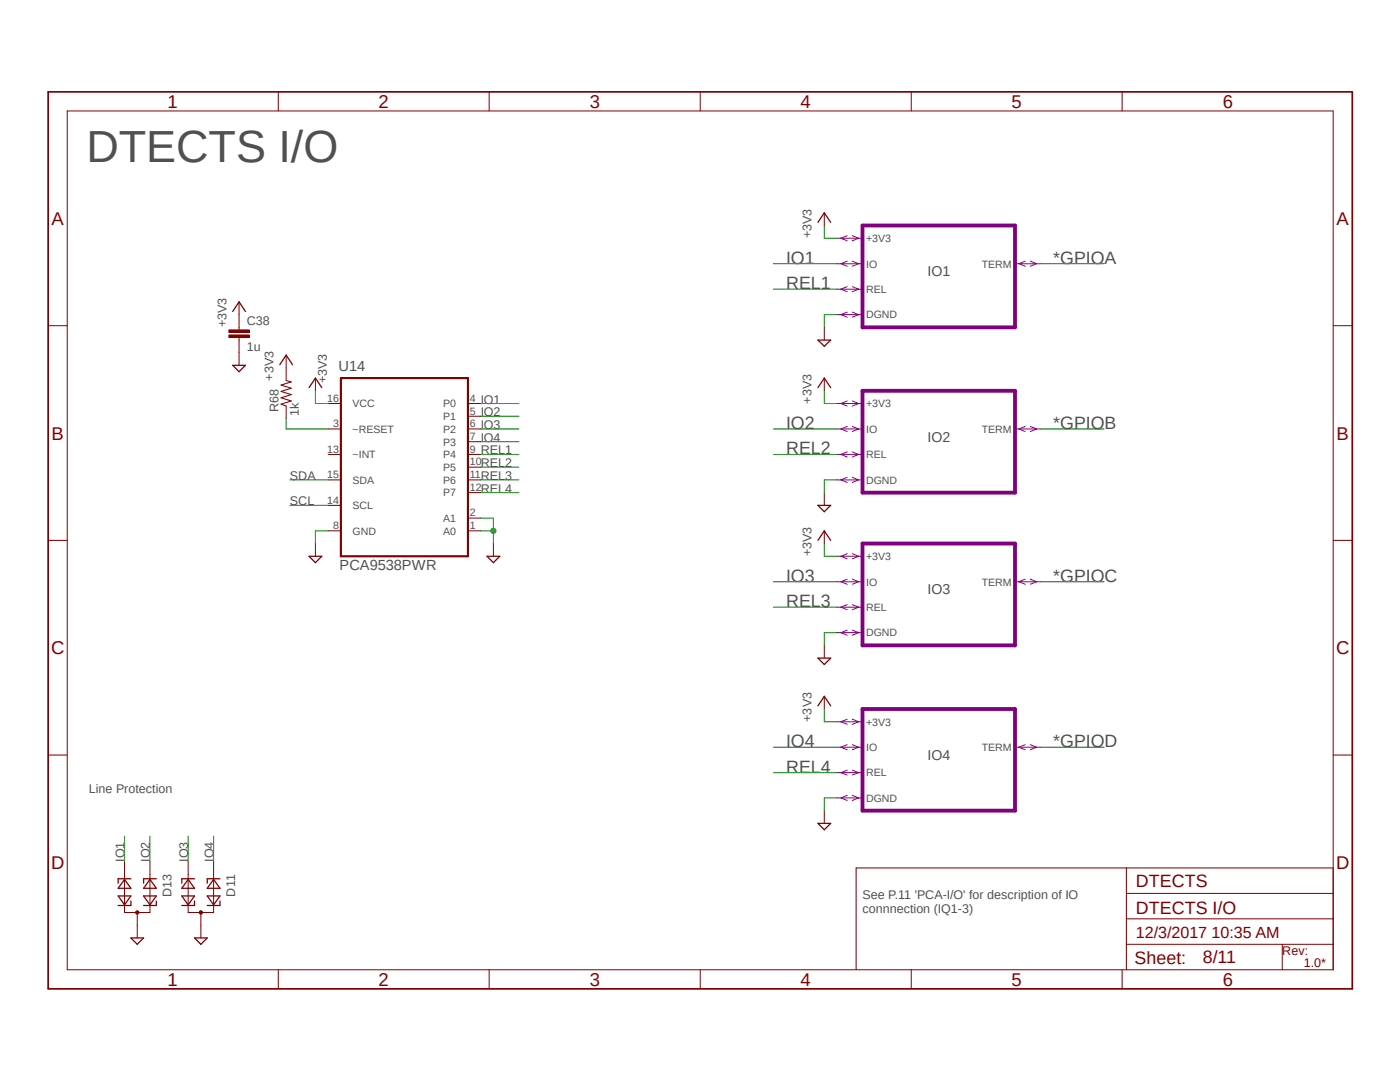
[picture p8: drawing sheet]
<svg xmlns="http://www.w3.org/2000/svg" width="279mm" height="216mm" viewBox="0 0 279 216" stroke-linecap="round" stroke-linejoin="round" font-family="sans-serif">
<path d="M9.1 18l261.2 179.9M270.3 18l-261.2 179.9" fill="none" stroke="#fff" stroke-width=".2"/>
<path d="M47.7 65.3v.5M47.7 67.4v.5" fill="none" stroke="#800000" stroke-width=".2"/>
<path d="M45.7 66.8h4v.6h-4z" fill-rule="evenodd" fill="#800000"/>
<path d="M45.7 66.8h4v.6h-4z" fill="none" stroke="#800000" stroke-width=".2"/>
<path d="M45.7 65.8h4v.5h-4z" fill-rule="evenodd" fill="#800000"/>
<g fill="none" stroke="#800000" stroke-width=".2">
<path d="M45.7 65.8h4v.5h-4zM47.7 60.2v5.1M47.7 67.9v5M57.1 70.9v5M62.9 75.4v2.6M57.1 81v2.6M65.5 80.5h2.5M65.5 85.6h2.5M65.5 90.7h2.5M65.5 95.8h2.5M93.4 80.5h2.5M93.4 85.6h2.5"/>
<path d="M93.4 90.7h2.5M93.4 83.1h2.5M93.4 88.1h2.5M93.4 93.2h2.5M93.4 95.8h2.5M93.4 98.3h2.5M62.9 108.5v2.5M65.5 105.9h2.5M65.5 100.8h2.5M93.4 105.9h2.5M93.4 103.4h2.5M98.5 108.5v2.5"/>
</g>
<path d="M46.4 72.9h2.6l-1.3 1.3zM46.4 62.1l1.3-1.9 1.3 1.9M55.8 72.8l1.3-1.9 1.3 1.9M61.7 77.3l1.2-1.9 1.3 1.9M61.7 111h2.5l-1.3 1.3zM97.2 111h2.5l-1.2 1.3z" fill="none" stroke="#800000" stroke-width=".25"/>
<path d="M68 75.4h25.4v35.6h-25.4z" fill="none" stroke="#800000" stroke-width=".42"/>
<path d="M57.1 75.9l1 .3-2 .6 2 .7-2 .6 2 .6-2 .7 2 .6-2 .6 1 .4" fill="none" stroke="#800000" stroke-width=".21"/>
<circle cx="40.1" cy="182.1" r=".33" fill="#800000"/>
<g fill="none" stroke="#800000" stroke-width=".2">
<path d="M37.5 171.9v10.2h5.1v-10.2M40.1 182.1v2.5"/>
<circle cx="40.1" cy="182.1" r=".33"/>
</g>
<path d="M36.3 178.8h2.5l-1.3 1.8zM37.5 175.5l1.3 1.7h-2.5zM38.8 179.8v.9h-2.5M38.8 175.3h-2.5v.9M41.4 178.8h2.5l-1.3 1.8zM42.6 175.5l1.3 1.7h-2.5zM43.9 179.8v.9h-2.5M43.9 175.3h-2.5v.9" fill="none" stroke="#800000" stroke-width=".25"/>
<circle cx="27.4" cy="182.1" r=".33" fill="#800000"/>
<g fill="none" stroke="#800000" stroke-width=".2">
<path d="M55.5 18.3v3.8M97.6 18.3v3.8M139.7 18.3v3.8M181.9 18.3v3.8M223.9 18.3v3.8M13.4 22.1h252.7v171.4h-252.7zM164.5 42.5v2.5M9.6 65h3.8M164.5 65.3v2.6M164.5 75.4v2.6M266.1 65h3.8M164.5 98.3v2.5"/>
<path d="M9.6 107.8h3.8M164.5 105.9v2.6M266.1 107.8h3.8M164.5 128.8v2.5M164.5 138.9v2.6M9.6 150.7h3.8M266.1 150.7h3.8M24.8 171.9v10.2h5.1v-10.2M164.5 161.8v2.5M224.8 173.2v20.3M224.8 178.3h41.3M266.1 173.2h-95.2v20.3"/>
<path d="M27.4 182.1v5.1M40.1 184.6v2.6M55.5 193.5v3.8M97.6 193.5v3.8M139.7 193.5v3.8M181.9 193.5v3.8M223.9 193.5v3.8M224.8 188.4h41.3M224.8 183.3h41.3M255.9 188.4v5.1"/>
<circle cx="27.4" cy="182.1" r=".33"/>
</g>
<g fill="none" stroke="#800000" stroke-width=".25">
<path d="M163.2 44.4l1.3-1.9 1.3 1.9M163.2 67.9h2.6l-1.3 1.2zM163.2 77.3l1.3-1.9 1.3 1.9M163.2 100.8h2.6l-1.3 1.3zM163.2 107.8l1.3-1.9 1.3 1.9M163.2 131.3h2.6l-1.3 1.3zM163.2 140.8l1.3-1.9 1.3 1.9M23.6 178.8h2.5l-1.3 1.8zM24.8 175.5l1.3 1.7h-2.5zM26.1 179.8v.9h-2.5M26.1 175.3h-2.5v.9M28.7 178.8h2.5l-1.3 1.8z"/>
<path d="M29.9 175.5l1.3 1.7h-2.5zM31.2 179.8v.9h-2.5M31.2 175.3h-2.5v.9M163.2 164.3h2.6l-1.3 1.3zM26.1 187.2h2.6l-1.3 1.2zM38.8 187.2h2.6l-1.3 1.2z"/>
</g>
<path d="M9.6 18.3h260.3v179h-260.3z" fill="none" stroke="#800000" stroke-width=".34"/>
<g fill="none" stroke="#008000" stroke-width=".2">
<path d="M154.3 52.6h12.7M154.3 57.7h12.7M164.5 45v2.5h2.5M207.6 52.6h12.7M62.9 78v2.5h2.6M164.5 78v2.5h2.5M57.1 83.6v2h8.4M57.9 95.8h7.6M95.9 95.8h7.6M95.9 80.5h7.6M95.9 85.6h7.6M95.9 90.7h7.6"/>
<path d="M95.9 83.1h7.6M95.9 88.1h7.6M95.9 93.2h7.6M95.9 98.3h7.6M154.3 85.6h12.7M154.3 90.7h12.7M207.6 85.6h12.7M57.9 100.8h7.6M65.5 105.9h-2.6v2.6M95.9 105.9h2.6M95.9 103.4h2.6v5.1M154.3 116.1h12.7"/>
<path d="M164.5 108.5v2.5h2.5M207.6 116.1h12.7M154.3 121.2h12.7M154.3 149.1h12.7M154.3 154.2h12.7M164.5 141.5v2.5h2.5M207.6 149.1h12.7M24.8 166.8v5.1M29.9 166.8v5.1M37.5 166.8v5.1M42.6 166.8v5.1"/>
</g>
<circle cx="98.5" cy="105.9" r=".51" fill="#008000"/>
<g fill="none" stroke="#008000" stroke-width=".2">
<path d="M167 62.8h-2.5v2.5M167 95.8h-2.5v2.5M167 126.2h-2.5v2.6M167 159.2h-2.5v2.6"/>
<circle cx="98.5" cy="105.9" r=".51"/>
</g>
<path d="M172.1 45h30.5v20.3h-30.5zM172.1 78h30.5v20.3h-30.5zM172.1 108.5h30.5v20.3h-30.5zM172.1 141.5h30.5v20.3h-30.5z" fill="none" stroke="#800080" stroke-width=".76"/>
<g fill="none" stroke="#800080" stroke-width=".2">
<path d="M167 47.5h5.1M167 52.6h5.1M167 57.7h5.1M169.1 47l-1.3 .5 1.3 .5M169.1 52.1l-1.3 .5 1.3 .5M169.1 57.2l-1.3 .5 1.3 .5M170.1 47l1.3 .5-1.3 .5M170.1 52.1l1.3 .5-1.3 .5M170.1 57.2l1.3 .5-1.3 .5M202.6 52.6h5M204.6 52.1l-1.3 .5 1.3 .5M205.6 52.1l1.3 .5-1.3 .5"/>
<path d="M167 62.8h5.1M169.1 62.3l-1.3 .5 1.3 .5M170.1 62.3l1.3 .5-1.3 .5M167 80.5h5.1M167 95.8h5.1M167 85.6h5.1M167 90.7h5.1M169.1 80l-1.3 .5 1.3 .5M169.1 95.2l-1.3 .6 1.3 .5M169.1 85.1l-1.3 .5 1.3 .5M169.1 90.2l-1.3 .5 1.3 .5M170.1 80l1.3 .5-1.3 .5"/>
<path d="M170.1 95.2l1.3 .6-1.3 .5M170.1 85.1l1.3 .5-1.3 .5M170.1 90.2l1.3 .5-1.3 .5M202.6 85.6h5M204.6 85.1l-1.3 .5 1.3 .5M205.6 85.1l1.3 .5-1.3 .5M167 111h5.1M167 116.1h5.1M169.1 110.5l-1.3 .5 1.3 .5M169.1 115.6l-1.3 .5 1.3 .5M170.1 110.5l1.3 .5-1.3 .5M170.1 115.6l1.3 .5-1.3 .5"/>
<path d="M202.6 116.1h5M204.6 115.6l-1.3 .5 1.3 .5M205.6 115.6l1.3 .5-1.3 .5M167 126.2h5.1M167 121.2h5.1M169.1 125.7l-1.3 .5 1.3 .5M169.1 120.6l-1.3 .6 1.3 .5M170.1 125.7l1.3 .5-1.3 .5M170.1 120.6l1.3 .6-1.3 .5M167 144h5.1M167 159.2h5.1M167 149.1h5.1"/>
<path d="M167 154.2h5.1M169.1 143.5l-1.3 .5 1.3 .5M169.1 158.7l-1.3 .5 1.3 .5M169.1 148.6l-1.3 .5 1.3 .5M169.1 153.7l-1.3 .5 1.3 .4M170.1 143.5l1.3 .5-1.3 .5M170.1 158.7l1.3 .5-1.3 .5M170.1 148.6l1.3 .5-1.3 .5M170.1 153.7l1.3 .5-1.3 .4M202.6 149.1h5M204.6 148.6l-1.3 .5 1.3 .5M205.6 148.6l1.3 .5-1.3 .5"/>
</g>
<text font-size="9" fill="#505050" x="17.2" y="32.3">DTECTS I/O</text>
<g font-size="3.7" fill="#800000">
<text x="33.4" y="21.5">1</text>
<text x="75.6" y="21.5">2</text>
<text x="117.7" y="21.5">3</text>
<text x="159.8" y="21.5">4</text>
<text x="201.9" y="21.5">5</text>
<text x="244" y="21.5">6</text>
<text x="10.3" y="44.9">A</text>
<text x="266.7" y="44.9">A</text>
<text x="10.3" y="87.7">B</text>
<text x="266.7" y="87.7">B</text>
<text x="10.2" y="130.6">C</text>
<text x="266.7" y="130.6">C</text>
<text x="10.2" y="173.4">D</text>
<text x="266.7" y="173.4">D</text>
<text x="33.4" y="196.7">1</text>
<text x="75.6" y="196.7">2</text>
<text x="117.7" y="196.7">3</text>
<text x="159.8" y="196.7">4</text>
<text x="201.9" y="196.7">5</text>
<text x="244" y="196.7">6</text>
</g>
<g font-size="3.6" fill="#505050">
<text x="156.9" y="52.6">IO1</text>
<text x="210.2" y="52.6">*GPIOA</text>
<text x="156.9" y="57.7">REL1</text>
<text x="156.9" y="85.6">IO2</text>
<text x="210.2" y="85.6">*GPIOB</text>
<text x="156.9" y="90.7">REL2</text>
<text x="156.9" y="116.1">IO3</text>
<text x="210.2" y="116.1">*GPIOC</text>
<text x="156.9" y="121.2">REL3</text>
<text x="156.9" y="149.1">IO4</text>
<text x="210.2" y="149.1">*GPIOD</text>
<text x="156.9" y="154.2">REL4</text>
</g>
<g font-size="3.6" fill="#800000">
<text x="226.7" y="177">DTECTS</text>
<text x="226.7" y="182.3">DTECTS I/O</text>
<text x="226.4" y="192.4">Sheet:</text>
<text x="240" y="192.2">8/11</text>
</g>
<text font-size="3.2" fill="#800000" x="226.7" y="187.2">12/3/2017 10:35 AM</text>
<g font-size="2.9" fill="#505050">
<text x="67.6" y="74.1">U14</text>
<text x="67.8" y="113.8">PCA9538PWR</text>
</g>
<g font-size="2.8" fill="#505050">
<text x="185.1" y="55.2">IO1</text>
<text x="185.1" y="88.1">IO2</text>
<text x="185.1" y="118.6">IO3</text>
<text x="185.1" y="151.6">IO4</text>
</g>
<g font-size="2.5" fill="#505050">
<text x="162" y="47.5" transform="rotate(-90 162 47.5)">+3V3</text>
<text x="45.2" y="65.3" transform="rotate(-90 45.2 65.3)">+3V3</text>
<text x="49.2" y="64.9">C38</text>
<text x="49.2" y="70">1u</text>
<text x="54.6" y="75.9" transform="rotate(-90 54.6 75.9)">+3V3</text>
<text x="65.2" y="76.5" transform="rotate(-90 65.2 76.5)">+3V3</text>
<text x="55.6" y="82.3" transform="rotate(-90 55.6 82.3)">R68</text>
<text x="59.6" y="83.1" transform="rotate(-90 59.6 83.1)">1k</text>
<text x="95.9" y="80.5">IO1</text>
<text x="95.9" y="83.1">IO2</text>
<text x="162" y="80.5" transform="rotate(-90 162 80.5)">+3V3</text>
<text x="95.9" y="85.6">IO3</text>
<text x="95.9" y="88.1">IO4</text>
<text x="57.9" y="95.8">SDA</text>
<text x="95.9" y="90.7">REL1</text>
<text x="95.9" y="93.2">REL2</text>
<text x="95.9" y="95.8">REL3</text>
<text x="57.9" y="100.8">SCL</text>
<text x="95.9" y="98.3">REL4</text>
<text x="162" y="111" transform="rotate(-90 162 111)">+3V3</text>
<text x="162" y="144" transform="rotate(-90 162 144)">+3V3</text>
<text x="17.7" y="158.2">Line Protection</text>
<text x="24.9" y="171.9" transform="rotate(-90 24.9 171.9)">IO1</text>
<text x="29.9" y="171.9" transform="rotate(-90 29.9 171.9)">IO2</text>
<text x="37.5" y="171.9" transform="rotate(-90 37.5 171.9)">IO3</text>
<text x="42.6" y="171.9" transform="rotate(-90 42.6 171.9)">IO4</text>
<text x="34.2" y="179.1" transform="rotate(-90 34.2 179.1)">D13</text>
<text x="46.9" y="178.9" transform="rotate(-90 46.9 178.9)">D11</text>
<text x="172.1" y="179.4">See P.11 'PCA-I/O' for description of IO</text>
<text x="172.1" y="182.1">connnection (IQ1-3)</text>
</g>
<g font-size="2.5" fill="#800000">
<text x="255.9" y="190.5">Rev:</text>
<text x="260.2" y="193">1.0*</text>
</g>
<g font-size="2.1" fill="#505050">
<text x="172.8" y="48.3">+3V3</text>
<text x="172.8" y="53.4">IO</text>
<text x="195.9" y="53.4">TERM</text>
<text x="172.8" y="58.5">REL</text>
<text x="172.8" y="63.5">DGND</text>
<text x="65.3" y="80.2">16</text>
<text x="70.4" y="81.3">VCC</text>
<text x="88.5" y="81.3">P0</text>
<text x="88.5" y="83.8">P1</text>
<text x="93.8" y="80.2">4</text>
<text x="93.8" y="82.7">5</text>
<text x="172.8" y="81.3">+3V3</text>
<text x="66.5" y="85.3">3</text>
<text x="70.4" y="86.4">~RESET</text>
<text x="88.5" y="86.4">P2</text>
<text x="88.5" y="88.9">P3</text>
<text x="93.8" y="85.3">6</text>
<text x="93.8" y="87.8">7</text>
<text x="172.8" y="86.4">IO</text>
<text x="195.9" y="86.4">TERM</text>
<text x="65.3" y="90.3">13</text>
<text x="65.3" y="95.4">15</text>
<text x="70.4" y="91.4">~INT</text>
<text x="88.5" y="91.4">P4</text>
<text x="88.5" y="94">P5</text>
<text x="93.8" y="90.3">9</text>
<text x="93.8" y="92.9">10</text>
<text x="93.8" y="95.4">11</text>
<text x="172.8" y="91.4">REL</text>
<text x="65.3" y="100.5">14</text>
<text x="70.4" y="101.6">SCL</text>
<text x="70.4" y="96.5">SDA</text>
<text x="88.5" y="96.5">P6</text>
<text x="88.5" y="99.1">P7</text>
<text x="93.8" y="98">12</text>
<text x="172.8" y="96.5">DGND</text>
<text x="66.5" y="105.6">8</text>
<text x="70.4" y="106.7">GND</text>
<text x="88.5" y="106.7">A0</text>
<text x="88.5" y="104.1">A1</text>
<text x="93.8" y="105.6">1</text>
<text x="93.8" y="103">2</text>
<text x="172.8" y="111.8">+3V3</text>
<text x="172.8" y="116.8">IO</text>
<text x="195.9" y="116.8">TERM</text>
<text x="172.8" y="121.9">REL</text>
<text x="172.8" y="127">DGND</text>
<text x="172.8" y="144.8">+3V3</text>
<text x="172.8" y="149.9">IO</text>
<text x="195.9" y="149.9">TERM</text>
<text x="172.8" y="154.9">REL</text>
<text x="172.8" y="160">DGND</text>
</g>
</svg>
